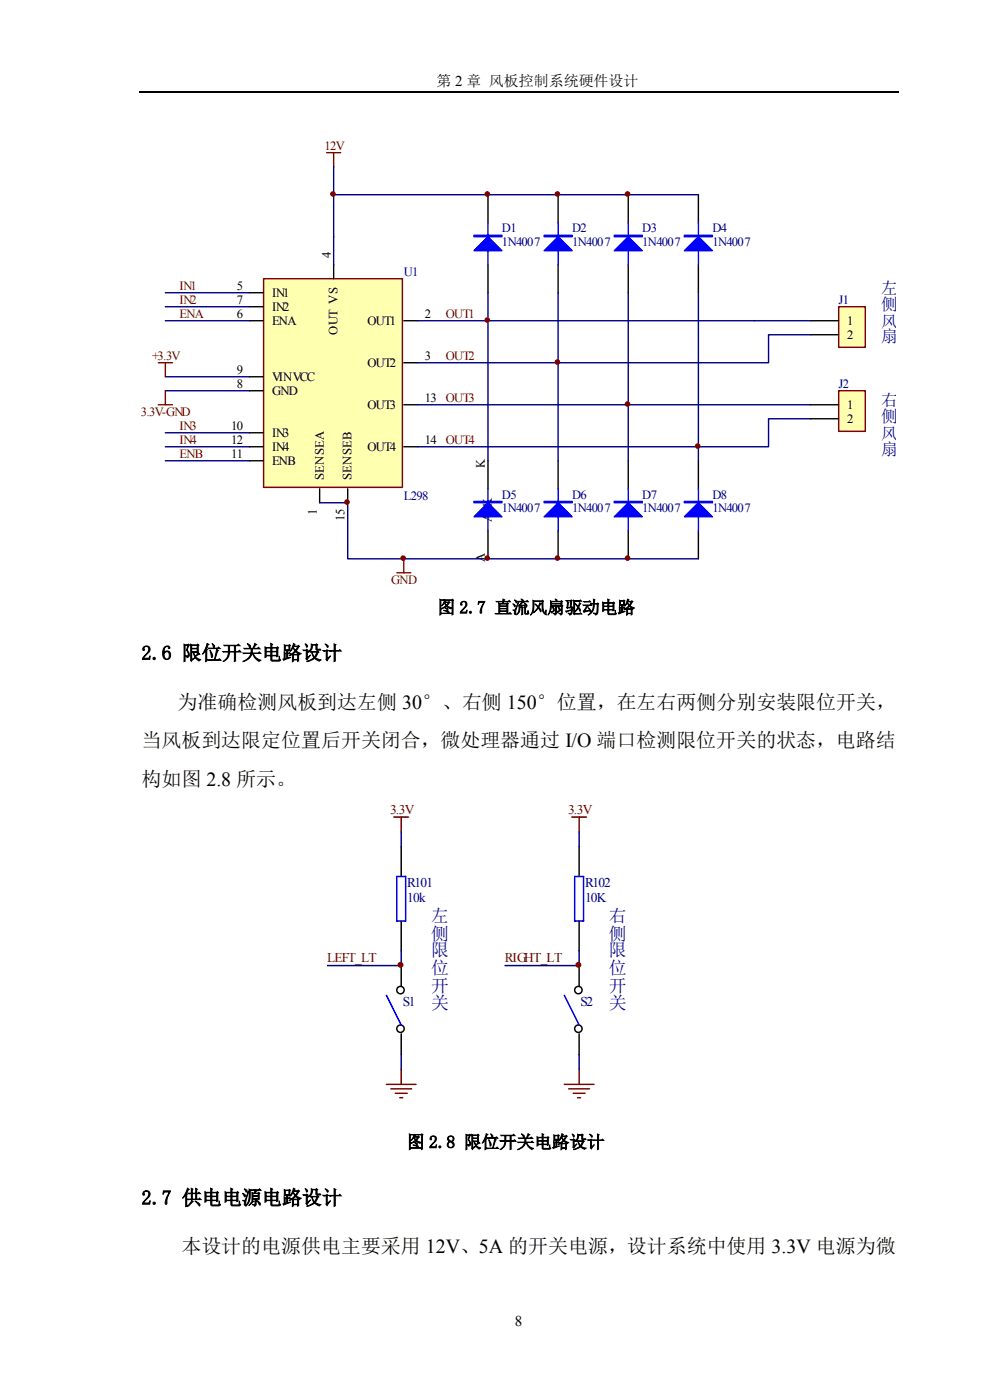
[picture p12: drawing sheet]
<svg xmlns="http://www.w3.org/2000/svg" width="210mm" height="297mm" viewBox="0 0 210 297" stroke-linecap="round" stroke-linejoin="round" font-family="sans-serif">
<path d="M29.5 19.6h161" fill="none" stroke="#000" stroke-width=".25"/>
<path d="M55.9 59.1h29.5v44.3h-29.5z" fill-rule="evenodd" fill="#ffffb0" stroke="#800000" stroke-width=".3"/>
<g fill="none" stroke="#000" stroke-width=".3">
<path d="M70.8 56.2v2.9M103.5 41.3v5.9M103.5 56.2v5.9M118.4 41.3v5.9M118.4 56.2v5.9M133.3 41.3v5.9M133.3 56.2v5.9M148.1 41.3v5.9M148.1 56.2v5.9M52.9 68h3M52.9 62.1h3M52.9 65.1h3"/>
<path d="M52.9 79.9h3M85.7 68h2.9M85.7 77h2.9M52.9 82.9h3M52.9 91.8h3M52.9 94.8h3M52.9 97.7h3M85.7 94.8h2.9M85.7 85.9h2.9M103.5 97.7v6M118.4 97.7v6M133.3 97.7v6"/>
<path d="M148.1 97.7v6M67.8 103.7v3M73.8 103.7v3M103.5 112.6v5.9M118.4 112.6v5.9M133.3 112.6v5.9M148.1 112.6v5.9"/>
</g>
<g fill="none" stroke="#000080" stroke-width=".3">
<path d="M70.8 35.4v20.8M70.8 41.3h77.3M35.1 79.9h17.8M35.1 68h17.8M35.1 62.1h17.8M35.1 65.1h17.8M88.6 68h14.9M88.6 77h29.8M103.5 62.1v35.6M118.4 62.1v35.6M133.3 62.1v23.8M148.1 62.1v32.7"/>
<path d="M35.1 82.9h17.8M35.1 97.7h17.8M35.1 91.8h17.8M35.1 94.8h17.8M88.6 85.9h44.7v11.8M88.6 94.8h59.5v2.9M67.8 106.7h6v11.8h74.3"/>
</g>
<path d="M69.3 32.4h3M70.8 32.4v3M33.6 77h3M35.1 77v2.9M33.6 85.9h3M35.1 82.9v3M85.7 118.5v3M84.2 121.5h2.9" fill="none" stroke="#800000" stroke-width=".3"/>
<path d="M103.5 47.2v9M118.4 47.2v9M133.3 47.2v9M148.1 47.2v9M103.5 103.7v8.9M118.4 103.7v8.9M133.3 103.7v8.9M148.1 103.7v8.9" fill="none" stroke="#00f" stroke-width=".3"/>
<g fill="#00f" stroke="#00f" stroke-width=".3">
<path d="M100.5 53.2l3-3 3 3z"/>
<path d="M100.5 109.6l3-2.9 3 2.9z"/>
<path d="M115.4 53.2l3-3 3 3z"/>
<path d="M115.4 109.6l3-2.9 3 2.9z"/>
<path d="M130.3 53.2l3-3 2.9 3z"/>
<path d="M130.3 109.6l3-2.9 2.9 2.9z"/>
<path d="M145.2 53.2l2.9-3 3 3z"/>
<path d="M145.2 109.6l2.9-2.9 3 2.9z"/>
<path d="M100.5 49.9h6v.3h-6z" fill-rule="evenodd"/>
<path d="M100.5 106.4h6v.3h-6z" fill-rule="evenodd"/>
<path d="M115.4 49.9h6v.3h-6z" fill-rule="evenodd"/>
<path d="M115.4 106.4h6v.3h-6z" fill-rule="evenodd"/>
<path d="M130.3 49.9h5.9v.3h-5.9z" fill-rule="evenodd"/>
<path d="M130.3 106.4h5.9v.3h-5.9z" fill-rule="evenodd"/>
<path d="M145.2 49.9h5.9v.3h-5.9z" fill-rule="evenodd"/>
<path d="M145.2 106.4h5.9v.3h-5.9z" fill-rule="evenodd"/>
</g>
<g fill="#800000" stroke="#800000" stroke-width=".3">
<circle cx="70.6" cy="41.2" r=".45"/>
<circle cx="73.6" cy="106.5" r=".45"/>
<circle cx="103.4" cy="41.2" r=".45"/>
<circle cx="103.4" cy="118.4" r=".45"/>
<circle cx="118.2" cy="41.2" r=".45"/>
<circle cx="118.2" cy="118.4" r=".45"/>
<circle cx="133.1" cy="41.2" r=".45"/>
<circle cx="133.1" cy="118.4" r=".45"/>
</g>
<path d="M177.9 65.1h5.7v8.6h-5.7z" fill-rule="evenodd" fill="#ffffb0" stroke="#800000" stroke-width=".3"/>
<path d="M171.9 68h6M171.9 71h6" fill="none" stroke="#000" stroke-width=".3"/>
<path d="M177.9 82.9h5.7v8.6h-5.7z" fill-rule="evenodd" fill="#ffffb0" stroke="#800000" stroke-width=".3"/>
<path d="M171.9 85.9h6M171.9 88.8h6" fill="none" stroke="#000" stroke-width=".3"/>
<path d="M103.5 68h68.4M171.9 71h-8.9v6h-44.6M133.3 85.9h38.6M171.9 88.8h-8.9v6h-14.9" fill="none" stroke="#000080" stroke-width=".3"/>
<g fill="#800000" stroke="#800000" stroke-width=".3">
<circle cx="103.4" cy="67.9" r=".45"/>
<circle cx="118.2" cy="76.8" r=".45"/>
<circle cx="133.1" cy="85.7" r=".45"/>
<circle cx="148" cy="94.6" r=".45"/>
<circle cx="85.5" cy="118.4" r=".45"/>
</g>
<g fill="none" stroke="#000" stroke-width=".31">
<path d="M85.1 179.6v6.3M122.8 179.6v6.3M85.1 195.4v6.3M122.8 195.4v6.3M85.1 204.8v4.5M85.1 219.3v4.4M122.8 204.8v4.5M122.8 219.3v4.4"/>
<circle cx="84.9" cy="210" r=".79"/>
<circle cx="84.9" cy="218.2" r=".79"/>
<circle cx="122.7" cy="210" r=".79"/>
<circle cx="122.7" cy="218.2" r=".79"/>
</g>
<path d="M84.2 185.9h1.9v9.5h-1.9zM121.9 185.9h1.9v9.5h-1.9zM82 211.1l3.1 6.3M119.7 211.1l3.1 6.3" fill="none" stroke="#00f" stroke-width=".31"/>
<g fill="none" stroke="#800000" stroke-width=".31">
<path d="M83.5 173.3h3.2M85.1 173.3v3.2M121.3 173.3h3.1M122.8 173.3v3.2M82 230h6.3M82.9 231h4.4M83.8 231.9h2.6M84.8 232.9h.6M85.1 226.9v3.1M119.7 230h6.3M120.6 231h4.4M121.6 231.9h2.5"/>
<path d="M122.5 232.9h.7M122.8 226.9v3.1"/>
</g>
<path d="M85.1 176.5v3.1M122.8 176.5v3.1M85.1 201.7v3.1h-15.7M122.8 201.7v3.1h-15.7M85.1 223.7v3.2M122.8 223.7v3.2" fill="none" stroke="#000080" stroke-width=".31"/>
<g fill="#800000" stroke="#800000" stroke-width=".31">
<circle cx="122.7" cy="204.7" r=".47"/>
<circle cx="85" cy="204.7" r=".47"/>
</g>
<g font-size="4.2">
<text x="30" y="140">2.6 限位开关电路设计</text>
<text x="37.7" y="150.3">为准确检测风板到达左侧 30°、右侧 150°位置，在左右两侧分别安装限位开关，</text>
<text x="30" y="158.5">当风板到达限定位置后开关闭合，微处理器通过 I/O 端口检测限位开关的状态，电路结</text>
<text x="30" y="166.8">构如图 2.8 所示。</text>
<text x="30" y="255.5">2.7 供电电源电路设计</text>
<text x="38.5" y="265.9">本设计的电源供电主要采用 12V、5A 的开关电源，设计系统中使用 3.3V 电源为微</text>
</g>
<g font-size="3.8" fill="#000080">
<text x="91.5" y="195.6">左</text>
<text x="129.2" y="195.6">右</text>
<text x="91.5" y="199.4">侧</text>
<text x="91.5" y="202.8">限</text>
<text x="129.2" y="199.4">侧</text>
<text x="129.2" y="202.8">限</text>
<text x="91.5" y="206.6">位</text>
<text x="129.2" y="206.6">位</text>
<text x="91.5" y="210.4">开</text>
<text x="91.5" y="214.2">关</text>
<text x="129.2" y="210.4">开</text>
<text x="129.2" y="214.2">关</text>
</g>
<g font-size="3.7">
<text x="92.8" y="130.1">图 2.7 直流风扇驱动电路</text>
<text x="86.3" y="243.5">图 2.8 限位开关电路设计</text>
</g>
<g font-size="3.6" fill="#000080">
<text x="186.9" y="62.3">左</text>
<text x="186.9" y="65.8">侧</text>
<text x="186.9" y="69.4">风</text>
<text x="186.9" y="72.7">扇</text>
<text x="186.9" y="86">右</text>
<text x="186.9" y="89.6">侧</text>
<text x="186.9" y="93.2">风</text>
<text x="186.9" y="96.4">扇</text>
</g>
<g font-size="3.2">
<text x="92.6" y="18.2">第 2 章 风板控制系统硬件设计</text>
<text x="109.2" y="281.2">8</text>
</g>
<g font-size="2.8" fill="#800000">
<text x="82.8" y="172.7">3.3V</text>
<text x="120.5" y="172.7">3.3V</text>
<text x="69.4" y="204.2">LEFT_LT</text>
<text x="107.1" y="204.2">RIGHT_LT</text>
</g>
<g font-size="2.8" fill="#000080">
<text x="86.4" y="188.1">R101</text>
<text x="86.4" y="191.3">10k</text>
<text x="124.1" y="188.1">R102</text>
<text x="124.1" y="191.3">10K</text>
<text x="85.4" y="213.3">S1</text>
<text x="123.2" y="213.3">S2</text>
</g>
<g font-size="2.7" fill="#800000">
<text x="68.8" y="31.8">12V</text>
<text x="38.1" y="61.5">IN1</text>
<text x="38.1" y="64.4">IN2</text>
<text x="38.1" y="67.4">ENA</text>
<text x="94.6" y="67.4">OUT1</text>
<text x="32.3" y="76.3">+3.3V</text>
<text x="94.6" y="76.3">OUT2</text>
<text x="29.9" y="88.2">3.3V-GND</text>
<text x="94.6" y="85.2">OUT3</text>
<text x="38.1" y="91.2">IN3</text>
<text x="38.1" y="94.2">IN4</text>
<text x="94.6" y="94.2">OUT4</text>
<text x="38.1" y="97.1">ENB</text>
<text x="83" y="123.8">GND</text>
</g>
<g font-size="2.7" fill="#000080">
<text x="106.5" y="49.3">D1</text>
<text x="106.5" y="52.2">1N4007</text>
<text x="121.4" y="49.3">D2</text>
<text x="121.4" y="52.2">1N4007</text>
<text x="136.2" y="49.3">D3</text>
<text x="136.2" y="52.2">1N4007</text>
<text x="151.1" y="49.3">D4</text>
<text x="151.1" y="52.2">1N4007</text>
<text x="85.6" y="58.5">U1</text>
<text x="177.9" y="64.4">J1</text>
<text x="177.9" y="82.3">J2</text>
<text x="85.6" y="106.1">L298</text>
<text x="106.5" y="105.8">D5</text>
<text x="121.4" y="105.8">D6</text>
<text x="136.2" y="105.8">D7</text>
<text x="151.1" y="105.8">D8</text>
<text x="106.5" y="108.7">1N4007</text>
<text x="121.4" y="108.7">1N4007</text>
<text x="136.2" y="108.7">1N4007</text>
<text x="151.1" y="108.7">1N4007</text>
</g>
<g font-size="2.7">
<text x="70.1" y="54.7" transform="rotate(-90 70.1 54.7)">4</text>
<text x="50.2" y="61.5">5</text>
<text x="50.2" y="64.4">7</text>
<text x="57.7" y="63">IN1</text>
<text x="57.7" y="65.9">IN2</text>
<text x="50.2" y="67.4">6</text>
<text x="57.7" y="68.9">ENA</text>
<text x="71.6" y="71" transform="rotate(-90 71.6 71)">OUT VS</text>
<text x="77.9" y="68.9">OUT1</text>
<text x="90.1" y="67.4">2</text>
<text x="179.7" y="68.9">1</text>
<text x="179.7" y="71.9">2</text>
<text x="77.9" y="77.8">OUT2</text>
<text x="90.1" y="76.3">3</text>
<text x="50.2" y="82.3">8</text>
<text x="50.2" y="79.3">9</text>
<text x="57.7" y="83.7">GND</text>
<text x="57.7" y="80.8">VIN VCC</text>
<text x="77.9" y="86.7">OUT3</text>
<text x="90.1" y="85.2">13</text>
<text x="179.7" y="86.7">1</text>
<text x="179.7" y="89.7">2</text>
<text x="49.1" y="91.2">10</text>
<text x="49.1" y="94.2">12</text>
<text x="57.7" y="92.7">IN3</text>
<text x="57.7" y="95.6">IN4</text>
<text x="77.9" y="95.6">OUT4</text>
<text x="90.1" y="94.2">14</text>
<text x="49.1" y="97.1">11</text>
<text x="57.7" y="98.6">ENB</text>
<text x="68.7" y="101.9" transform="rotate(-90 68.7 101.9)">SENSEA</text>
<text x="74.6" y="101.9" transform="rotate(-90 74.6 101.9)">SENSEB</text>
<text x="102.9" y="99.2" transform="rotate(-90 102.9 99.2)">K</text>
<text x="104.3" y="107.6" transform="rotate(-90 104.3 107.6)">K</text>
<text x="67.2" y="109.4" transform="rotate(-90 67.2 109.4)">1</text>
<text x="73.1" y="110.5" transform="rotate(-90 73.1 110.5)">15</text>
<text x="104.3" y="110.8" transform="rotate(-90 104.3 110.8)">A</text>
<text x="102.9" y="119.1" transform="rotate(-90 102.9 119.1)">A</text>
</g>
</svg>
